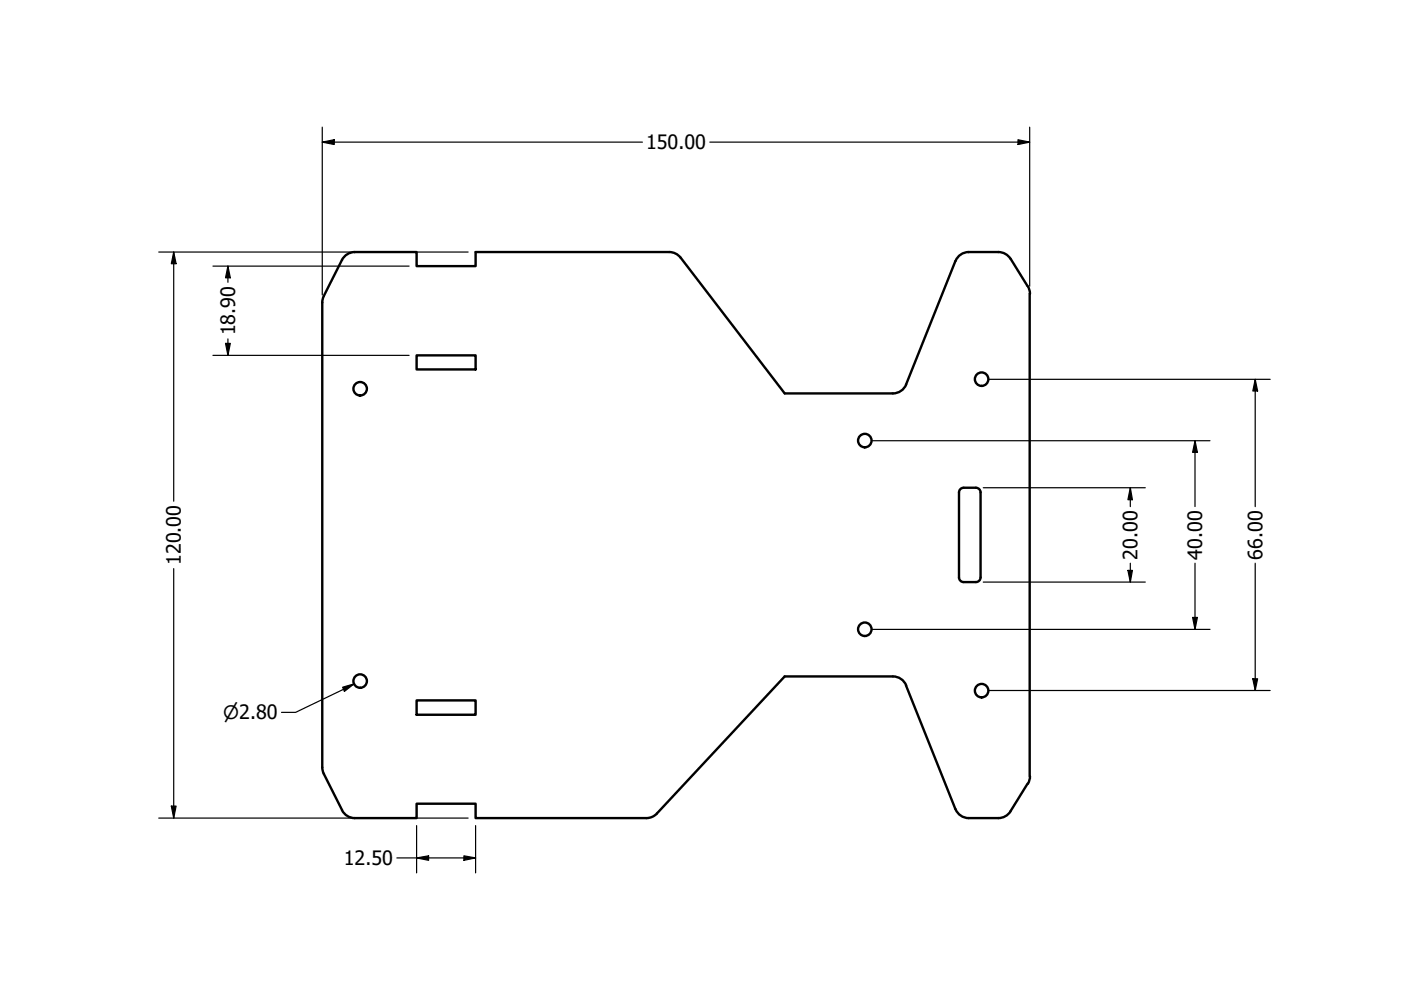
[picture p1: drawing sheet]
<svg xmlns="http://www.w3.org/2000/svg" width="297mm" height="210mm" viewBox="0 0 297 210" stroke-linecap="round" stroke-linejoin="round" font-family="sans-serif">
<!-- layer: Visible (ANSI) -->
<g fill="none" stroke="#000" stroke-width=".51">
<path d="M72.5 55.1l-3.9 7.7M75.2 53.4h13.1v3h12.5v-3h41.1M75.2 53.4a3 3 0 0 0-2.7 1.7M141.9 53.4l1.3 .4 1.1 .8 22.1 28.8h22.9M205.4 53.4h6.3a3 3 0 0 1 2.5 1.5l3.7 5.8M205.4 53.4a3 3 0 0 0-2.8 1.9l-10.5 26.3M68.3 64.1v98.6M68.6 62.8l-.3 1.3M88.3 75.3h12.5v3h-12.5zM217.9 60.7l.4 .8 .1 .8M218.3 62.3v102.3M192.1 81.5a3 3 0 0 1-2.8 1.9"/>
<path d="M206.9 103.4h-2.6a.98 .98 0 0 0-1 1v18M206.9 103.4a.98 .98 0 0 1 1 1v18M203.3 122.4a.98 .98 0 0 0 1 1h2.6M207.9 122.4a.98 .98 0 0 1-1 1M88.3 148.5h12.5v3h-12.5zM189.3 143.4h-22.9l-27.1 29.1a3 3 0 0 1-2.2 1M189.3 143.4a3 3 0 0 1 2.8 1.9M192.1 145.3l10.5 26.2M68.3 162.7l.3 1.3 3.9 7.7M72.5 171.8a3 3 0 0 0 2.7 1.7M75.2 173.5h13.1v-3.1h12.5v3.1h36.2M202.6 171.6a3 3 0 0 0 2.8 1.9"/>
<path d="M214.2 172a3 3 0 0 1-2.5 1.5h-6.3M217.9 166.2l-3.7 5.8M218.4 164.6l-.1 .8-.4 .8"/>
<circle cx="76.4" cy="82.4" r="1.43"/>
<circle cx="183.4" cy="93.4" r="1.43"/>
<circle cx="208.1" cy="80.4" r="1.43"/>
<circle cx="183.4" cy="133.4" r="1.43"/>
<circle cx="76.4" cy="144.4" r="1.43"/>
<circle cx="208.1" cy="146.4" r="1.43"/>
</g>
<!-- layer: Dimension (ANSI) -->
<g fill="none" stroke="#000" stroke-width=".25">
<path d="M68.3 30.1l2.6-.5v1zM68.3 30.1h67.9M68.3 27v35.5M150.5 30.1h67.8M215.8 29.6l2.5 .5-2.5 .5zM218.3 27v33.7M33.7 53.4h65.6M36.8 53.4l.5 2.5h-1zM36.8 53.4v52.9M45.1 56.4h41.6M48.3 56.4l.5 2.5h-1zM48.3 56.4v3.5"/>
<path d="M45.1 75.3h41.6M47.8 72.8h1l-.5 2.5zM48.3 71.9v3.4M184.9 93.4h71.6M209.7 80.4h59.6M253.4 93.4l.5 2.5h-1zM253.4 93.4v14M266.1 80.4l.5 2.5h-1zM266.1 80.4v27M208.5 103.4h34.3M239.6 103.4l.5 2.6h-1zM239.6 103.4v4"/>
<path d="M239.6 119.4v4M253.4 119.4v14M266.1 119.4v27M36.8 120.6v52.9M184.9 133.4h71.6M208.5 123.4h34.3M239.1 120.9h1l-.5 2.5zM252.9 130.9h1l-.5 2.5zM72.6 145.7l2.5-.7-2.1 1.6zM75.1 145l-12.4 6h-3M209.7 146.4h59.6M265.6 143.9h1l-.5 2.5z"/>
<path d="M33.7 173.5h65.6M36.3 170.9h1l-.5 2.6zM88.3 175v10.1M100.8 175v10.1M84.1 181.9h16.7M88.3 181.9l2.6-.4v.9zM98.4 181.5l2.4 .4-2.4 .5z"/>
</g>
<g fill="#000">
<path d="M68.3 30.1l2.6-.5v1z" fill-rule="evenodd"/>
<path d="M215.8 29.6l2.5 .5-2.5 .5z" fill-rule="evenodd"/>
<path d="M36.8 53.4l.5 2.5h-1z" fill-rule="evenodd"/>
<path d="M48.3 56.4l.5 2.5h-1z" fill-rule="evenodd"/>
<path d="M47.8 72.8h1l-.5 2.5z" fill-rule="evenodd"/>
<path d="M253.4 93.4l.5 2.5h-1z" fill-rule="evenodd"/>
<path d="M266.1 80.4l.5 2.5h-1z" fill-rule="evenodd"/>
<path d="M239.6 103.4l.5 2.6h-1z" fill-rule="evenodd"/>
<path d="M239.1 120.9h1l-.5 2.5z" fill-rule="evenodd"/>
<path d="M252.9 130.9h1l-.5 2.5z" fill-rule="evenodd"/>
<path d="M72.6 145.7l2.5-.7-2.1 1.6z" fill-rule="evenodd"/>
<path d="M265.6 143.9h1l-.5 2.5z" fill-rule="evenodd"/>
<path d="M36.3 170.9h1l-.5 2.6z" fill-rule="evenodd"/>
<path d="M88.3 181.9l2.6-.4v.9z" fill-rule="evenodd"/>
<path d="M98.4 181.5l2.4 .4-2.4 .5z" fill-rule="evenodd"/>
</g>
<g font-size="4.2">
<text x="137" y="31.7">150.00</text>
<text x="49.8" y="71.1" transform="rotate(-90 49.8 71.1)">18.90</text>
<text x="38.4" y="119.8" transform="rotate(-90 38.4 119.8)">120.00</text>
<text x="241.2" y="118.7" transform="rotate(-90 241.2 118.7)">20.00</text>
<text x="254.9" y="118.7" transform="rotate(-90 254.9 118.7)">40.00</text>
<text x="267.7" y="118.7" transform="rotate(-90 267.7 118.7)">66.00</text>
<text x="72.9" y="183.4">12.50</text>
</g>
<text font-size="3.9" x="47.3" y="152.5">⌀2.80</text>
</svg>
